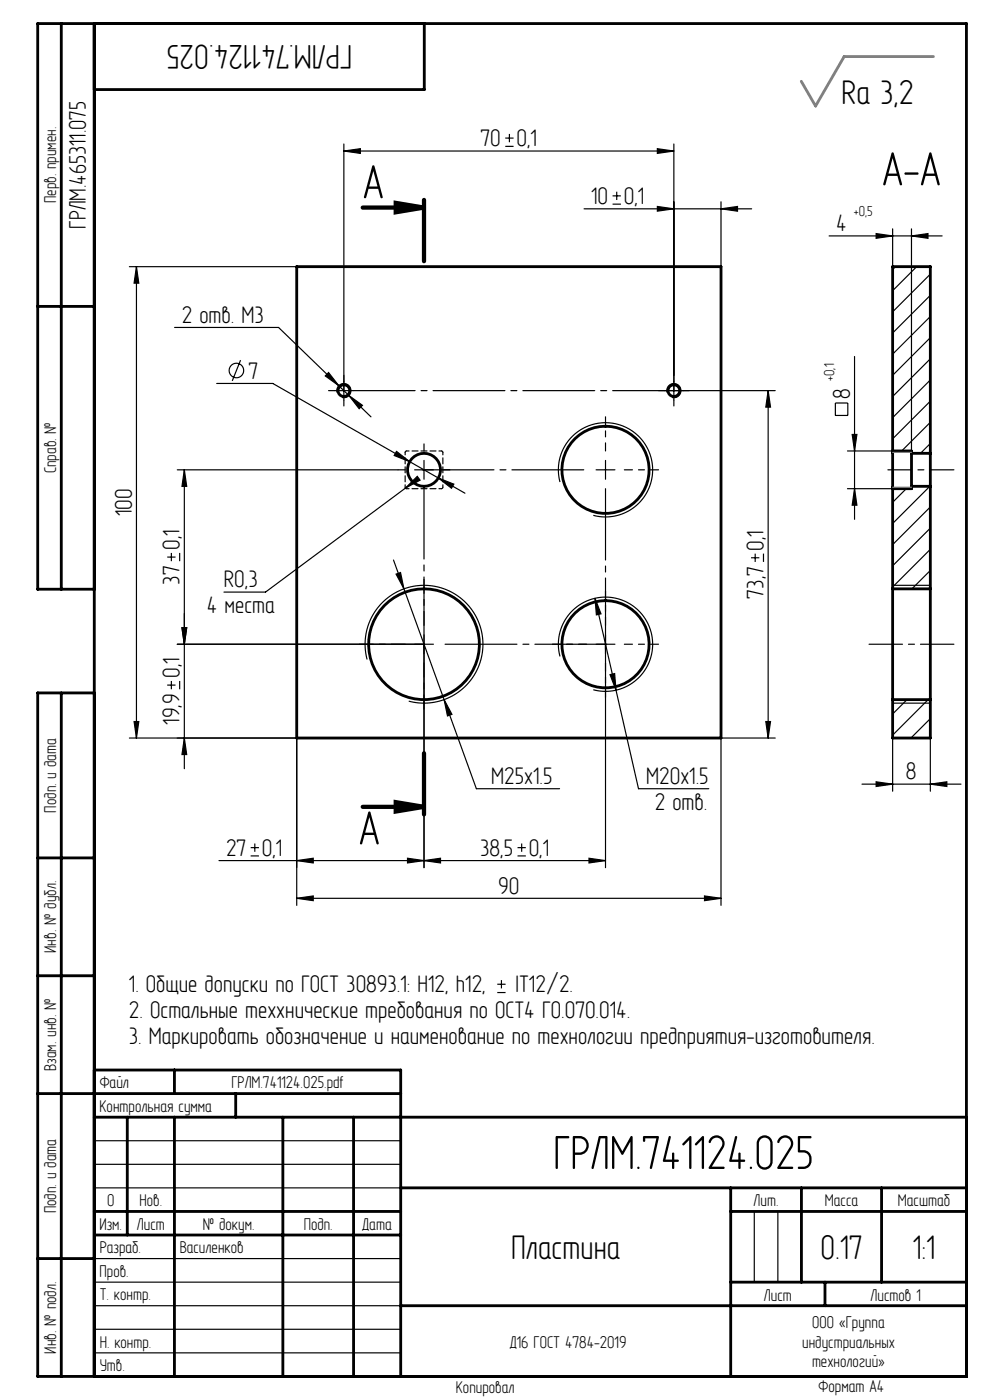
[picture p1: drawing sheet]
<svg xmlns="http://www.w3.org/2000/svg" width="210mm" height="297mm" viewBox="0 0 210 297" stroke-linecap="round" stroke-linejoin="round" font-family="sans-serif">
<g fill="none" stroke="#000" stroke-width=".25">
<path d="M72.9 32l3.5-.5v1zM72.9 30.5v54.4M72.9 32h70M107.2 31.1h1.7M107.2 29.3h1.7M108.1 28.4v1.8M139.4 31.5l3.5 .5-3.5 .5zM142.9 30.5v54.4M27.4 56.6h35.5M28.9 56.6v100M28.9 56.6l.5 3.5h-1zM123.9 44.3h35.5"/>
<path d="M129.9 43.3h1.8M129.9 41.6h1.8M130.8 40.7v1.7M139.4 43.8l3.5 .5-3.5 .5zM152.9 44.3l3.5-.5v1zM152.9 42.8v13.8M175.9 50.1h23.9M185.8 49.6l3.5 .5-3.5 .5zM189.3 48.6v8M190 56.6l-.7 .6M193.3 50.1l3.5-.5v1zM193.3 48.6v47.1"/>
<path d="M194.4 56.6l-5.1 5.1M197.3 58.2l-8 8M37 69.5h22.1l12.8 12.3M51 76.4l-1.7 4.4M69.7 79l2.2 2.8-2.9-2zM181.3 75.6v34.6M197.3 62.6l-8 8M197.3 67.1l-8 8M197.3 71.6l-8 8M197.3 76.1l-8 8M37.6 99.7h46.8M39.1 99.7l.5 3.5h-1z"/>
<path d="M39.1 99.7v63.4M46 81.3h11.9l29 16.6M70.9 82.9h4M71.5 83.3a1.5 1.5 0 0 1 1.3-1.9 1.5 1.5 0 0 1 1.6 1.6 1.5 1.5 0 0 1-1.8 1.3M71.9 81.8l6.8 6.6M74 83.9l2.9 2.1-.7 .7zM84.1 95.8l2.8 2.1-3.3-1.3zM86.9 97.9l11.7 6.7M87.9 99.7h4M89.9 97.7v4M126.4 99.7h4M128.4 97.7v4"/>
<path d="M140.9 82.9h23.5M141.5 83.3a1.5 1.5 0 0 1 1.3-1.9 1.5 1.5 0 0 1 1.6 1.6 1.5 1.5 0 0 1-1.8 1.3M162.9 82.9l.5 3.5h-1zM162.9 82.9v73.7M177.2 85.5h2.6v2.6h-2.6zM179.8 95.7h9.5M180.8 92.2h1l-.5 3.5zM197.3 80.6l-8 8M197.3 85.1l-8 8M197.3 89.6l-6 6.1M197.3 94.1l-2 2.1M35.5 118.2h1.7"/>
<path d="M36.4 117.3v1.8M38.1 117.3v1.8M83.5 118.8l17.5 48.5h17.7M86 103.5l2.5-2.4 .6 .8zM86 103.5l-29.7 22.1h-8.8M86.2 103.4l-.2 .1M93 101.4l3.3 1.3-.5 .9zM118.8 102.3a10 10 0 0 1 8.8-12.6 10 10 0 0 1 10.8 10.8 10 10 0 0 1-12.5 8.8M159.3 118.3h1.8M160.2 117.4v1.8M162 117.4v1.8M179.8 103.7h9.5"/>
<path d="M181.3 103.7l.5 3.5h-1zM192.2 103.7l-2.9 2.9M197.2 103.2l-7.9 7.9M197.3 107.6l-8 8M197.3 112l-8 8M197.3 116.5l-8 8M38.6 133.2h1l-.5 3.5zM77.9 139.9a12.5 12.5 0 0 1 11-15.7 12.5 12.5 0 0 1 13.5 13.6 12.5 12.5 0 0 1-15.7 10.9M84 121.8l1-.3 .7 3.4zM89.9 134.7v49.4M91.9 136.7h-54.3M118.8 139.3a10 10 0 0 1 8.8-12.6 10 10 0 0 1 10.8 10.8 10 10 0 0 1-12.5 8.8"/>
<path d="M126.2 126.9l1.3 3.3-1 .2zM126.2 126.9l9.2 40.4h14.9M126.4 136.7h4M128.4 134.7v49.4M189.3 124.2h8M197.3 121l-3.9 3.9M27.4 156.6h35.5v35.5M28.4 153.1h1l-.5 3.5zM35.5 145.3h1.7M36.4 144.5v1.7M38.1 144.5v1.7M39.1 156.6l.5 3.5h-1z"/>
<path d="M94.2 148.4l1.7 3.1-1 .4zM129.4 143.1l1-.2 .3 3.5zM162.4 153.1h1l-.5 3.5zM164.4 156.6h-11.5v35.5M189.3 149.2h8M189.3 156.6v11.3M192.4 148.4l-3.1 3.1M196.9 148.4l-7.6 7.6M197.3 152.5l-4.1 4.1M197.3 156.6v11.3M53.2 179.8h1.7M54 178.9v1.8"/>
<path d="M109.8 179.8h1.7M110.7 178.9v1.8M182.8 166.4h21M185.8 165.9l3.5 .5-3.5 .5zM197.3 166.4l3.5-.5v1zM53.2 181.6h1.7M62.9 182.6l3.5-.5v1zM62.9 190.6l3.5-.5v1zM62.9 190.6h90M86.4 182.1l3.5 .5-3.5 .5zM89.9 182.6l3.5-.5v1zM109.8 181.6h1.7"/>
<path d="M124.9 182.1l3.5 .5-3.5 .5zM128.4 182.6h-82M149.4 190.1l3.5 .5-3.5 .5zM105.5 210.6h1.7M105.5 208.8h1.7M106.4 207.9v1.8M20 242h65M20 247h65M20 252h65M160 257v15M165 257v15M20 277h65"/>
<path d="M20 272h65M20 267h65M20 287h65M20 282h65"/>
<circle cx="50.1" cy="78.6" r="1.54"/>
</g>
<path d="M83.9 43l6 1-6 1zM83.9 170.2l6 1-6 1z" fill="none" stroke="#000" stroke-width=".9" stroke-linecap="butt"/>
<path d="M128.4 95.7v-7.3M132.4 99.7h7.3M124.4 136.7h-7.2M128.4 132.7v-7.3M132.4 136.7h7.3M128.4 140.7v7.2" fill="none" stroke="#000" stroke-width=".25" stroke-dasharray="15.2 1.3 1.3 1.3" stroke-dashoffset="13.5"/>
<path d="M128.4 103.7v34.1" fill="none" stroke="#000" stroke-width=".25" stroke-dasharray="15.2 1.3 1.3 1.3" stroke-dashoffset=".1"/>
<path d="M124.4 99.7h-35.5" fill="none" stroke="#000" stroke-width=".25" stroke-dasharray="15.2 1.3 1.3 1.3" stroke-dashoffset="-.6"/>
<path d="M85.9 136.7h-9.7M89.9 132.7v-9.8M89.9 140.7v9.7" fill="none" stroke="#000" stroke-width=".25" stroke-dasharray="15.2 1.3 1.3 1.3" stroke-dashoffset="12.3"/>
<path d="M93.9 136.7h35.3" fill="none" stroke="#000" stroke-width=".25" stroke-dasharray="15.2 1.3 1.3 1.3" stroke-dashoffset="-.5"/>
<path d="M89.9 103.7v33.6" fill="none" stroke="#000" stroke-width=".25" stroke-dasharray="15.2 1.3 1.3 1.3" stroke-dashoffset=".3"/>
<path d="M70.9 82.9h-1.2M72.9 84.9v1.2M72.9 80.9v-1.3M85.9 99.7h-1.5M89.9 95.7v-1.5M93.9 99.7h1.5M140.9 82.9h-1.2M142.9 84.9v1.2M142.9 80.9v-1.3M144.9 82.9h1.3" fill="none" stroke="#000" stroke-width=".25" stroke-dasharray="15.2 1.3 1.3 1.3"/>
<path d="M74.9 82.9h68.2" fill="none" stroke="#000" stroke-width=".25" stroke-dasharray="15.2 1.3 1.3 1.3" stroke-dashoffset="2.1"/>
<path d="M184.3 136.7h18" fill="none" stroke="#000" stroke-width=".25" stroke-dasharray="15.2 1.3 1.3 1.3" stroke-dashoffset="8.1"/>
<path d="M202.3 99.7h-14" fill="none" stroke="#000" stroke-width=".25" stroke-dasharray="15.2 1.3 1.3 1.3" stroke-dashoffset="10.1"/>
<path d="M76.9 44h13M89.9 42.4v13M89.9 159.8v13M76.9 171.2h13" fill="none" stroke="#000" stroke-width=".9"/>
<g fill="none" stroke="#000" stroke-width=".6">
<path d="M13 5v120M20 5v287M90 5v14h-70M62.9 56.6h90v100h-90zM8 65h12M189.3 95.7v8M189.3 95.7v-39.1h8v39.6M189.3 95.7h4v.5M193.3 96.2v7M193.3 96.2h4M197.3 96.2v7M189.3 103.7v21.2"/>
<path d="M193.3 103.2v.5h-4M193.3 103.2h4M197.3 103.2v21.7M20 125h-12v-120h197v287h-197v-145h12M189.3 124.9v23.5M189.3 124.9h8M197.3 124.9v23.5M13 147v145M189.3 148.4v8.2h8v-8.2M189.3 148.4h8M8 182h12M8 207h12"/>
<path d="M8 232h77M20 227h65v65M20 237h185M27 237v25M37 227v5M37 237v55M50 232v5M60 237v55M75 237v55M20 257h65M85 252h120M155 252v40"/>
<path d="M155 257h50M170 252v20M187 252v20M8 267h12M20 262h65M85 277h120M155 272h50M175 272v5"/>
<circle cx="72.9" cy="82.9" r="1.25"/>
<circle cx="89.9" cy="99.7" r="3.5"/>
<circle cx="128.4" cy="99.7" r="9.3"/>
<circle cx="142.9" cy="82.9" r="1.25"/>
<circle cx="89.9" cy="136.7" r="11.7"/>
<circle cx="128.4" cy="136.7" r="9.3"/>
</g>
<path d="M173 22.5h.1" fill="none" stroke="#808080" stroke-width=".25" stroke-dasharray="15.2 1.3 1.3 1.3"/>
<path d="M198 12h-18.9l-6.1 10.5-3-5.2" fill="none" stroke="#808080" stroke-width=".6"/>
<g fill="#000">
<path d="M139.4 31.5l3.5 .5-3.5 .5zM72.9 32l3.5-.5v1zM152.9 44.3l3.5-.5v1zM139.4 43.8l3.5 .5-3.5 .5z"/>
<path d="M28.9 56.6l.5 3.5h-1zM28.4 153.1h1l-.5 3.5z"/>
<path d="M83.9 43l6 1-6 1zM83.9 170.2l6 1-6 1z"/>
<path d="M185.8 49.6l3.5 .5-3.5 .5zM193.3 50.1l3.5-.5v1z"/>
<path d="M180.8 92.2h1l-.5 3.5zM181.3 103.7l.5 3.5h-1z"/>
<path d="M38.6 133.2h1l-.5 3.5zM39.1 99.7l.5 3.5h-1z"/>
<path d="M84 121.8l1.7 3.1-.7-3.4zM94.2 148.4l.7 3.5 1-.4zM126.2 126.9l.3 3.5 1-.2zM129.4 143.1l1.3 3.3-.3-3.5zM93 101.4l2.8 2.2 .5-.9zM84.1 95.8l-.5 .8 3.3 1.3zM86 103.5l3.1-1.6-.6-.8zM74 83.9l2.2 2.8 .7-.7zM69.7 79l-.7 .8 2.9 2z"/>
<path d="M39.1 156.6l.5 3.5h-1zM38.6 133.2h1l-.5 3.5zM162.4 153.1h1l-.5 3.5zM162.9 82.9l.5 3.5h-1z"/>
<path d="M197.3 166.4l3.5-.5v1zM185.8 165.9l3.5 .5-3.5 .5z"/>
<path d="M62.9 182.6l3.5-.5v1zM86.4 182.1l3.5 .5-3.5 .5z"/>
<path d="M62.9 190.6l3.5-.5v1zM149.4 190.1l3.5 .5-3.5 .5z"/>
<path d="M89.9 182.6l3.5-.5v1zM124.9 182.1l3.5 .5-3.5 .5z"/>
</g>
<path d="M85.9 96l.3-.3M93.6 95.7l.3 .3M86.2 103.7l-.3-.3M93.9 103.4l-.3 .3" fill="none" stroke="#000" stroke-width=".25" stroke-dasharray="1.3 .6"/>
<path d="M85.9 96v7.4M93.6 95.7h-7.4M86.2 103.7h7.4M93.9 103.4v-7.4" fill="none" stroke="#000" stroke-width=".25" stroke-dasharray="1.3 .6" stroke-dashoffset=".7"/>
<path d="M189.3 96h4M189.3 103.4h4" fill="none" stroke="#808080" stroke-width=".25"/>
<g font-size="11">
<text x="187.1" y="39.3">A-A</text>
<text x="76.9" y="42.1">A</text>
<text x="76.1" y="179.1">A</text>
<text x="117.4" y="248">ГРЛМ.741124.025</text>
</g>
<g font-size="7.8">
<text x="74.7" y="9.5" transform="rotate(-180 74.7 9.5)">ГРЛМ.741124.025</text>
<text x="178.5" y="22">Ra 3,2</text>
<text x="108.4" y="267">Пластина</text>
<text x="174.1" y="267">0.17</text>
<text x="193.6" y="267">1:1</text>
</g>
<g font-size="5.5">
<text x="102" y="31">70</text>
<text x="109.6" y="31">0,1</text>
<text x="125.4" y="43.3">10</text>
<text x="132.3" y="43.3">0,1</text>
<text x="18.2" y="48.6" transform="rotate(-90 18.2 48.6)">ГРЛМ.465311.075</text>
<text x="177.4" y="49.1">4</text>
<text x="38.5" y="68.5">2 отв. M3</text>
<text x="52.7" y="80.3">7</text>
<text x="180.3" y="84.5" transform="rotate(-90 180.3 84.5)">8</text>
<text x="27.9" y="109.5" transform="rotate(-90 27.9 109.5)">100</text>
<text x="38.1" y="116.7" transform="rotate(-90 38.1 116.7)">0,1</text>
<text x="161.9" y="116.8" transform="rotate(-90 161.9 116.8)">0,1</text>
<text x="38.1" y="124" transform="rotate(-90 38.1 124)">37</text>
<text x="47.5" y="124.6">R0,3</text>
<text x="43.9" y="130.1">4 места</text>
<text x="161.9" y="127" transform="rotate(-90 161.9 127)">73,7</text>
<text x="38.1" y="143.8" transform="rotate(-90 38.1 143.8)">0,1</text>
<text x="38.1" y="153.8" transform="rotate(-90 38.1 153.8)">19,9</text>
<text x="104.2" y="166.3">M25x1.5</text>
<text x="137.1" y="166.3">M20x1.5</text>
<text x="192.1" y="165.3">8</text>
<text x="138.9" y="171.8">2 отв.</text>
<text x="47.9" y="181.6">27</text>
<text x="55.5" y="181.6">0,1</text>
<text x="101.9" y="181.6">38,5</text>
<text x="112.2" y="181.6">0,1</text>
<text x="105.7" y="189.6">90</text>
<text x="27.3" y="210.6">1. Общие допуски по ГОСТ 30893.1: H12, h12,</text>
<text x="109.4" y="210.6">IT12/2.</text>
<text x="27.3" y="216.1">2. Остальные теххнические требования по ОСТ4 ГО.070.014.</text>
<text x="27.3" y="221.6">3. Маркировать обозначение и наименование по технологии предприятия-изготовителя.</text>
</g>
<g font-size="3.9">
<text x="11.9" y="43.1" transform="rotate(-90 11.9 43.1)">Перв. примен.</text>
<text x="11.9" y="100.4" transform="rotate(-90 11.9 100.4)">Справ. №</text>
<text x="11.9" y="172.4" transform="rotate(-90 11.9 172.4)">Подп. и дата</text>
<text x="11.9" y="202.1" transform="rotate(-90 11.9 202.1)">Инв. № дубл.</text>
<text x="11.9" y="227.2" transform="rotate(-90 11.9 227.2)">Взам. инв. №</text>
<text x="21.2" y="230.9">Файл</text>
<text x="49.1" y="230.9">ГРЛМ.741124.025.pdf</text>
<text x="21.1" y="235.9">Контрольная сумма</text>
<text x="11.9" y="257.4" transform="rotate(-90 11.9 257.4)">Подп. и дата</text>
<text x="22.7" y="255.9">0</text>
<text x="29.6" y="255.9">Нов.</text>
<text x="159.9" y="255.9">Лит.</text>
<text x="174.9" y="255.9">Масса</text>
<text x="190.4" y="255.9">Масштаб</text>
<text x="21.1" y="260.9">Изм.</text>
<text x="29" y="260.9">Лист</text>
<text x="43" y="260.9">№ докум.</text>
<text x="64.4" y="260.9">Подп.</text>
<text x="76.9" y="260.9">Дата</text>
<text x="21.1" y="265.9">Разраб.</text>
<text x="38.1" y="265.9">Василенков</text>
<text x="21.1" y="270.9">Пров.</text>
<text x="21.1" y="275.9">Т. контр.</text>
<text x="162" y="275.9">Лист</text>
<text x="184.7" y="275.9">Листов 1</text>
<text x="172.3" y="281.7">ООО «Группа</text>
<text x="11.9" y="287.1" transform="rotate(-90 11.9 287.1)">Инв. № подл.</text>
<text x="21.1" y="285.9">Н. контр.</text>
<text x="108.1" y="285.9">Д16 ГОСТ 4784-2019</text>
<text x="170.2" y="285.9">индустриальных</text>
<text x="21.2" y="290.9">Утв.</text>
<text x="172.2" y="290.1">технологий»</text>
<text x="96.7" y="295.6">Копировал</text>
<text x="173.6" y="295.4">Формат A4</text>
</g>
<g font-size="3.3">
<text x="181.1" y="45.8">+0,5</text>
<text x="177" y="80.8" transform="rotate(-90 177 80.8)">+0,1</text>
</g>
</svg>
